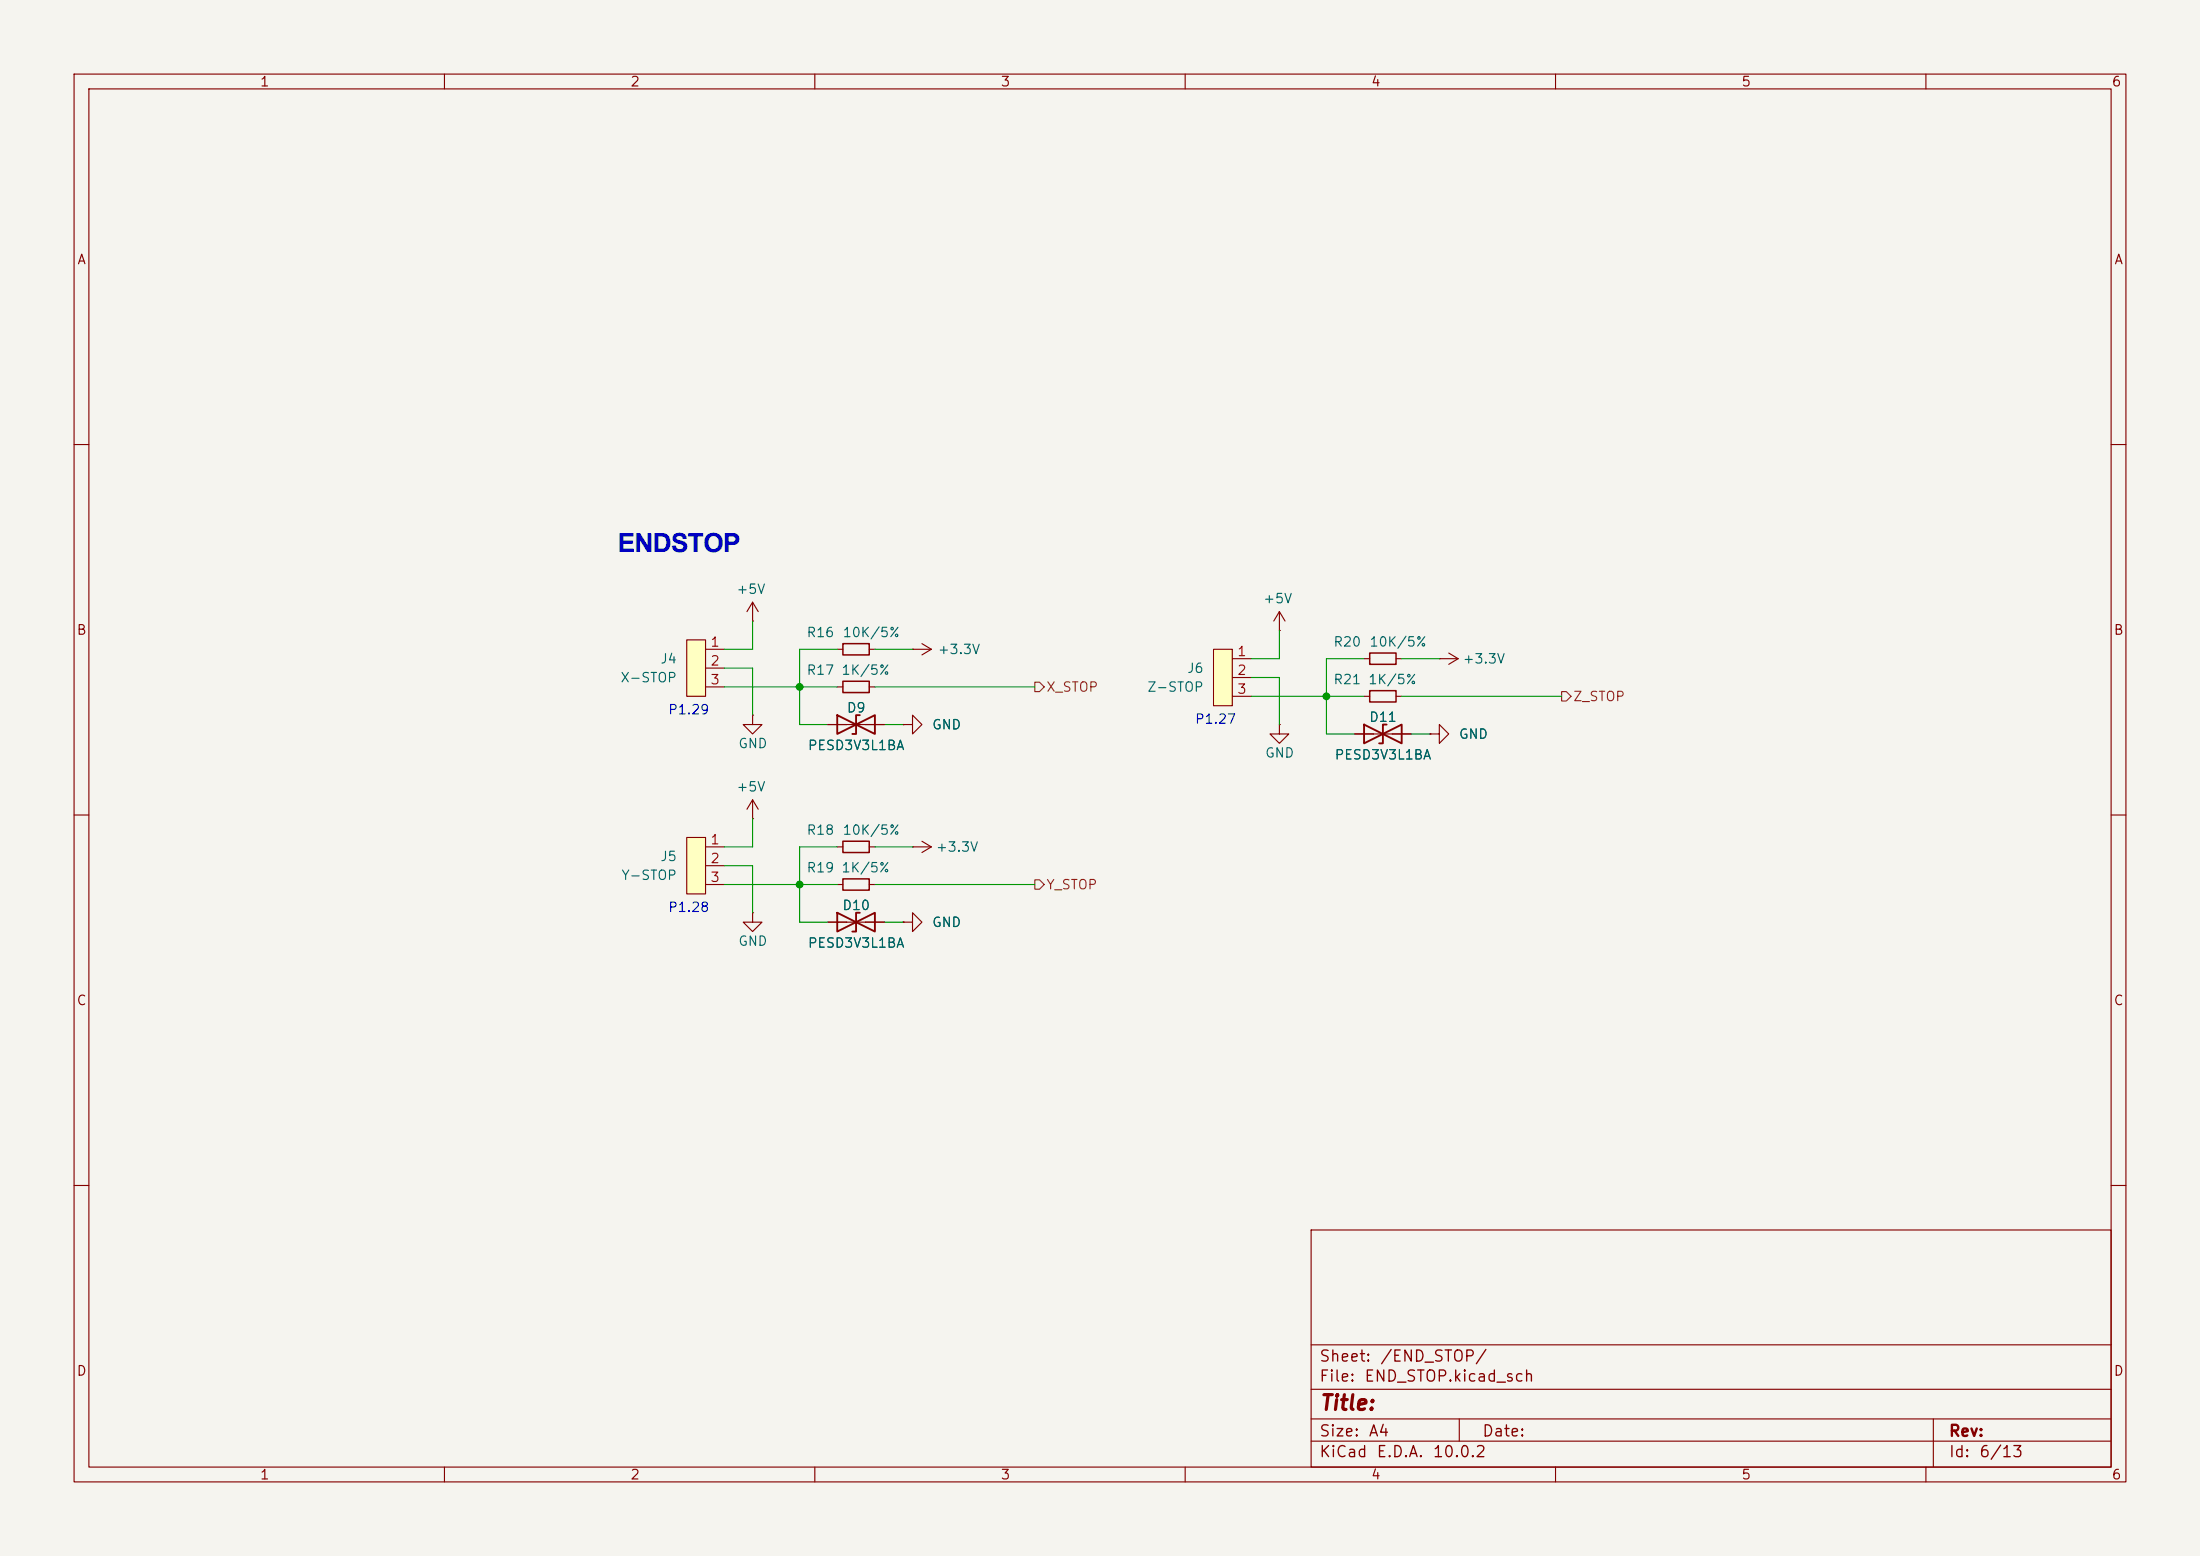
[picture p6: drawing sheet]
<svg xmlns="http://www.w3.org/2000/svg" width="297mm" height="210mm" viewBox="0 0 297 210" stroke-linecap="round" stroke-linejoin="round" font-family="sans-serif">
<path d="M0 0h297v210h-297z" fill="#f5f4ef" stroke="#f5f4ef" stroke-width=".14"/>
<g fill="none" stroke="#840000" stroke-width=".15">
<path d="M10 10h277v190h-277zM12 12h273v186h-273zM60 10v2M110 10v2M160 10v2M210 10v2M260 10v2M10 60h2M285 60h2M101.6 96.5v1.3h1.3l-1.3 1.3-1.3-1.3h1.3M101.6 96.5h.1M113 92.7h.8"/>
<path d="M117.3 92.7h.8M123.2 87.6h.1M123.2 87.6h2.5M124.5 86.9l1.2 .7M125.7 87.6l-1.2 .8M172.7 97.8v1.3h1.3l-1.3 1.2-1.3-1.2h1.3M172.7 97.8h.1M10 110h2M285 110h2M111.8 124.5h7.6M10 160h2M177 166h108v32h-108z"/>
<path d="M285 160h2M60 198v2M110 198v2M160 198v2M177 194.5h108M177 191.5h108M177 187.5h108M177 181.5h108M197 191.5v3M210 198v2M260 198v2M261 191.5v6.5"/>
</g>
<path d="M113 123.2v2.5l5.1-2.5v2.5zM116.1 123.2h-.5v2.5h-.5" fill="none" stroke="#840000" stroke-width=".25"/>
<path d="M113.8 91.9h3.5v1.6h-3.5z" fill="none" stroke="#840000" stroke-width=".2"/>
<path d="M92.7 86.4h2.5v7.6h-2.5z" fill="#ffffc2"/>
<g fill="none" stroke="#840000" stroke-width=".15">
<path d="M92.7 86.4h2.5v7.6h-2.5zM95.2 87.6h2.6M95.2 90.2h2.6M95.2 92.7h2.6M101.6 83.8h.1M101.6 81.3l-.8 1.3M101.6 81.3l.8 1.3M101.6 81.3v2.5M111.8 97.8h7.6M113 87.6h.8M117.3 87.6h.8M121.9 97.8h1.3v-1.3l1.3 1.3-1.3 1.3v-1.3"/>
<path d="M121.9 97.8h.1M101.6 123.2v1.3h1.3l-1.3 1.2-1.3-1.2h1.3M101.6 123.2h.1"/>
</g>
<path d="M113 96.5v2.6l5.1-2.6v2.6zM116.1 96.5h-.5v2.6h-.5" fill="none" stroke="#840000" stroke-width=".25"/>
<path d="M113.8 86.9h3.5v1.5h-3.5z" fill="none" stroke="#840000" stroke-width=".2"/>
<path d="M92.7 113h2.5v7.7h-2.5z" fill="#ffffc2"/>
<g fill="none" stroke="#840000" stroke-width=".15">
<path d="M172.7 85.1h.1M172.7 82.6l-.7 1.2M172.7 82.6l.8 1.2M172.7 82.6v2.5M182.9 99.1h7.6M184.1 88.9h.8M184.1 94h.8M188.5 88.9h.7M188.5 94h.7M193 99.1h1.3v-1.3l1.3 1.3-1.3 1.2v-1.2M193 99.1h.1M194.3 88.9h.1"/>
<path d="M194.3 88.9h2.5M195.6 88.1l1.2 .8M196.8 88.9l-1.2 .8M92.7 113h2.5v7.7h-2.5zM95.2 114.3h2.6M95.2 116.8h2.6M95.2 119.4h2.6M101.6 110.5h.1M101.6 108l-.8 1.2M101.6 108l.8 1.2M101.6 108v2.5M113 114.3h.8"/>
<path d="M113 119.4h.8M117.3 114.3h.8M117.3 119.4h.8M123.2 114.3h.1M123.2 114.3h2.5M124.5 113.5l1.2 .8M125.7 114.3l-1.2 .8M121.9 124.5h1.3v-1.3l1.3 1.3-1.3 1.2v-1.2M121.9 124.5h.1"/>
</g>
<path d="M184.9 88.1h3.6v1.6h-3.6zM184.9 93.2h3.6v1.5h-3.6zM113.8 113.5h3.5v1.6h-3.5zM113.8 118.6h3.5v1.5h-3.5z" fill="none" stroke="#840000" stroke-width=".2"/>
<path d="M184.1 97.8v2.5l5.1-2.5v2.5zM187.2 97.8h-.5v2.5h-.5" fill="none" stroke="#840000" stroke-width=".25"/>
<path d="M163.8 87.6h2.6v7.7h-2.6z" fill="#ffffc2"/>
<g fill="none" stroke="#840000" stroke-width=".15">
<path d="M111.8 97.8h2.5M116.8 97.8h2.6M121.9 97.8h.1M163.8 87.6h2.6v7.7h-2.6zM166.4 88.9h2.5M166.4 91.4h2.5M166.4 94h2.5M182.9 99.1h2.5M188 99.1h2.5M193 99.1h.1M111.8 124.5h2.5M116.8 124.5h2.6"/>
<path d="M121.9 124.5h.1"/>
</g>
<path d="M139.7 92.1h.6l.7 .6-.7 .6h-.6zM210.8 93.3h.7l.6 .7-.6 .6h-.7zM139.7 118.7h.6l.7 .7-.7 .6h-.6z" fill="none" stroke="#725600" stroke-width=".15"/>
<g fill="none" stroke="#009600" stroke-width=".15">
<path d="M97.8 92.7h15.2M97.8 90.2h3.8v6.3M101.6 83.8v3.8h-3.8M113 87.6h-5.1v10.2h3.9M118.1 92.7h21.6M118.1 87.6h5.1M119.4 97.8h2.5M168.9 94h15.2M168.9 91.4h3.8v6.4M172.7 85.1v3.8h-3.8M184.1 88.9h-5v10.2h3.8M189.2 94h21.6"/>
<path d="M189.2 88.9h5.1M190.5 99.1h2.5M97.8 119.4h15.2M97.8 116.8h3.8v6.4M101.6 110.5v3.8h-3.8M113 114.3h-5.1v10.2h3.9M118.1 119.4h21.6M118.1 114.3h5.1M119.4 124.5h2.5"/>
</g>
<g fill="#009600" stroke="#009600" stroke-width=".14">
<circle cx="107.9" cy="92.7" r=".46"/>
<circle cx="107.9" cy="119.4" r=".46"/>
<circle cx="179.1" cy="94" r=".46"/>
</g>
<text font-size="3.5" fill="#0000c2" x="83.4" y="74.5">ENDSTOP</text>
<text font-size="2" fill="#840000" x="178" y="190.8">Title:</text>
<g font-size="1.5" fill="#840000">
<text x="178" y="184.2">Sheet:</text>
<text x="186.2" y="184.2">/END_STOP/</text>
<text x="178" y="186.9">File:</text>
<text x="184.1" y="186.9">END_STOP.kicad_sch</text>
<text x="178" y="197.1">KiCad</text>
<text x="178" y="194.3">Size:</text>
<text x="184.7" y="194.3">A4</text>
<text x="185.7" y="197.1">E.D.A.</text>
<text x="193.3" y="197.1">10.0.2</text>
<text x="200" y="194.3">Date:</text>
<text x="263" y="194.3">Rev:</text>
<text x="263" y="197.1">Id:</text>
<text x="267.1" y="197.1">6/13</text>
</g>
<g font-size="1.3" fill="#840000">
<text x="35" y="12">1</text>
<text x="85" y="12">2</text>
<text x="135" y="12">3</text>
<text x="185" y="12">4</text>
<text x="235" y="12">5</text>
<text x="285" y="12">6</text>
<text x="10.3" y="36">A</text>
<text x="285.3" y="36">A</text>
<text x="10.3" y="86">B</text>
<text x="285.3" y="86">B</text>
<text x="10.3" y="136">C</text>
<text x="285.3" y="136">C</text>
<text x="10.3" y="186">D</text>
<text x="285.3" y="186">D</text>
<text x="35" y="200">1</text>
<text x="85" y="200">2</text>
<text x="135" y="200">3</text>
<text x="185" y="200">4</text>
<text x="235" y="200">5</text>
<text x="285" y="200">6</text>
</g>
<g font-size="1.3" fill="#006464">
<text x="99.3" y="80.5">+5V</text>
<text x="170.4" y="81.7">+5V</text>
<text x="89" y="89.9">J4</text>
<text x="108.8" y="86.3">R16</text>
<text x="113.7" y="86.3">10K/5%</text>
<text x="126.5" y="88.6">+3.3V</text>
<text x="179.9" y="87.6">R20</text>
<text x="184.8" y="87.6">10K/5%</text>
<text x="197.4" y="89.9">+3.3V</text>
<text x="83.7" y="92.4">X-STOP</text>
<text x="108.8" y="91.4">R17</text>
<text x="113.5" y="91.4">1K/5%</text>
<text x="154.8" y="93.7">Z-STOP</text>
<text x="160.2" y="91.1">J6</text>
<text x="179.9" y="92.7">R21</text>
<text x="184.6" y="92.7">1K/5%</text>
<text x="99.6" y="101.3">GND</text>
<text x="109" y="101.6">PESD3V3L1BA</text>
<text x="114.2" y="96.5">D9</text>
<text x="125.7" y="98.8">GND</text>
<text x="184.7" y="97.7">D11</text>
<text x="196.9" y="100">GND</text>
<text x="99.3" y="107.1">+5V</text>
<text x="170.7" y="102.6">GND</text>
<text x="180.1" y="102.8">PESD3V3L1BA</text>
<text x="108.8" y="113">R18</text>
<text x="113.7" y="113">10K/5%</text>
<text x="83.8" y="119.1">Y-STOP</text>
<text x="89" y="116.5">J5</text>
<text x="108.8" y="118.1">R19</text>
<text x="113.5" y="118.1">1K/5%</text>
<text x="126.2" y="115.3">+3.3V</text>
<text x="113.6" y="123.1">D10</text>
<text x="125.7" y="125.4">GND</text>
<text x="99.6" y="128">GND</text>
<text x="109" y="128.2">PESD3V3L1BA</text>
</g>
<g font-size="1.3" fill="#a90000">
<text x="95.8" y="87.6">1</text>
<text x="166.9" y="88.9">1</text>
<text x="95.8" y="90.1">2</text>
<text x="95.8" y="92.7">3</text>
<text x="166.9" y="91.4">2</text>
<text x="166.9" y="94">3</text>
<text x="95.8" y="114.3">1</text>
<text x="95.8" y="116.8">2</text>
<text x="95.8" y="119.4">3</text>
</g>
<g font-size="1.3" fill="#725600">
<text x="141.2" y="93.7">X_STOP</text>
<text x="212.3" y="95">Z_STOP</text>
<text x="141.2" y="120.4">Y_STOP</text>
</g>
<g font-size="1.3" fill="#0000c2">
<text x="90.1" y="96.7">P1.29</text>
<text x="161.2" y="98">P1.27</text>
<text x="90.1" y="123.4">P1.28</text>
</g>
</svg>
